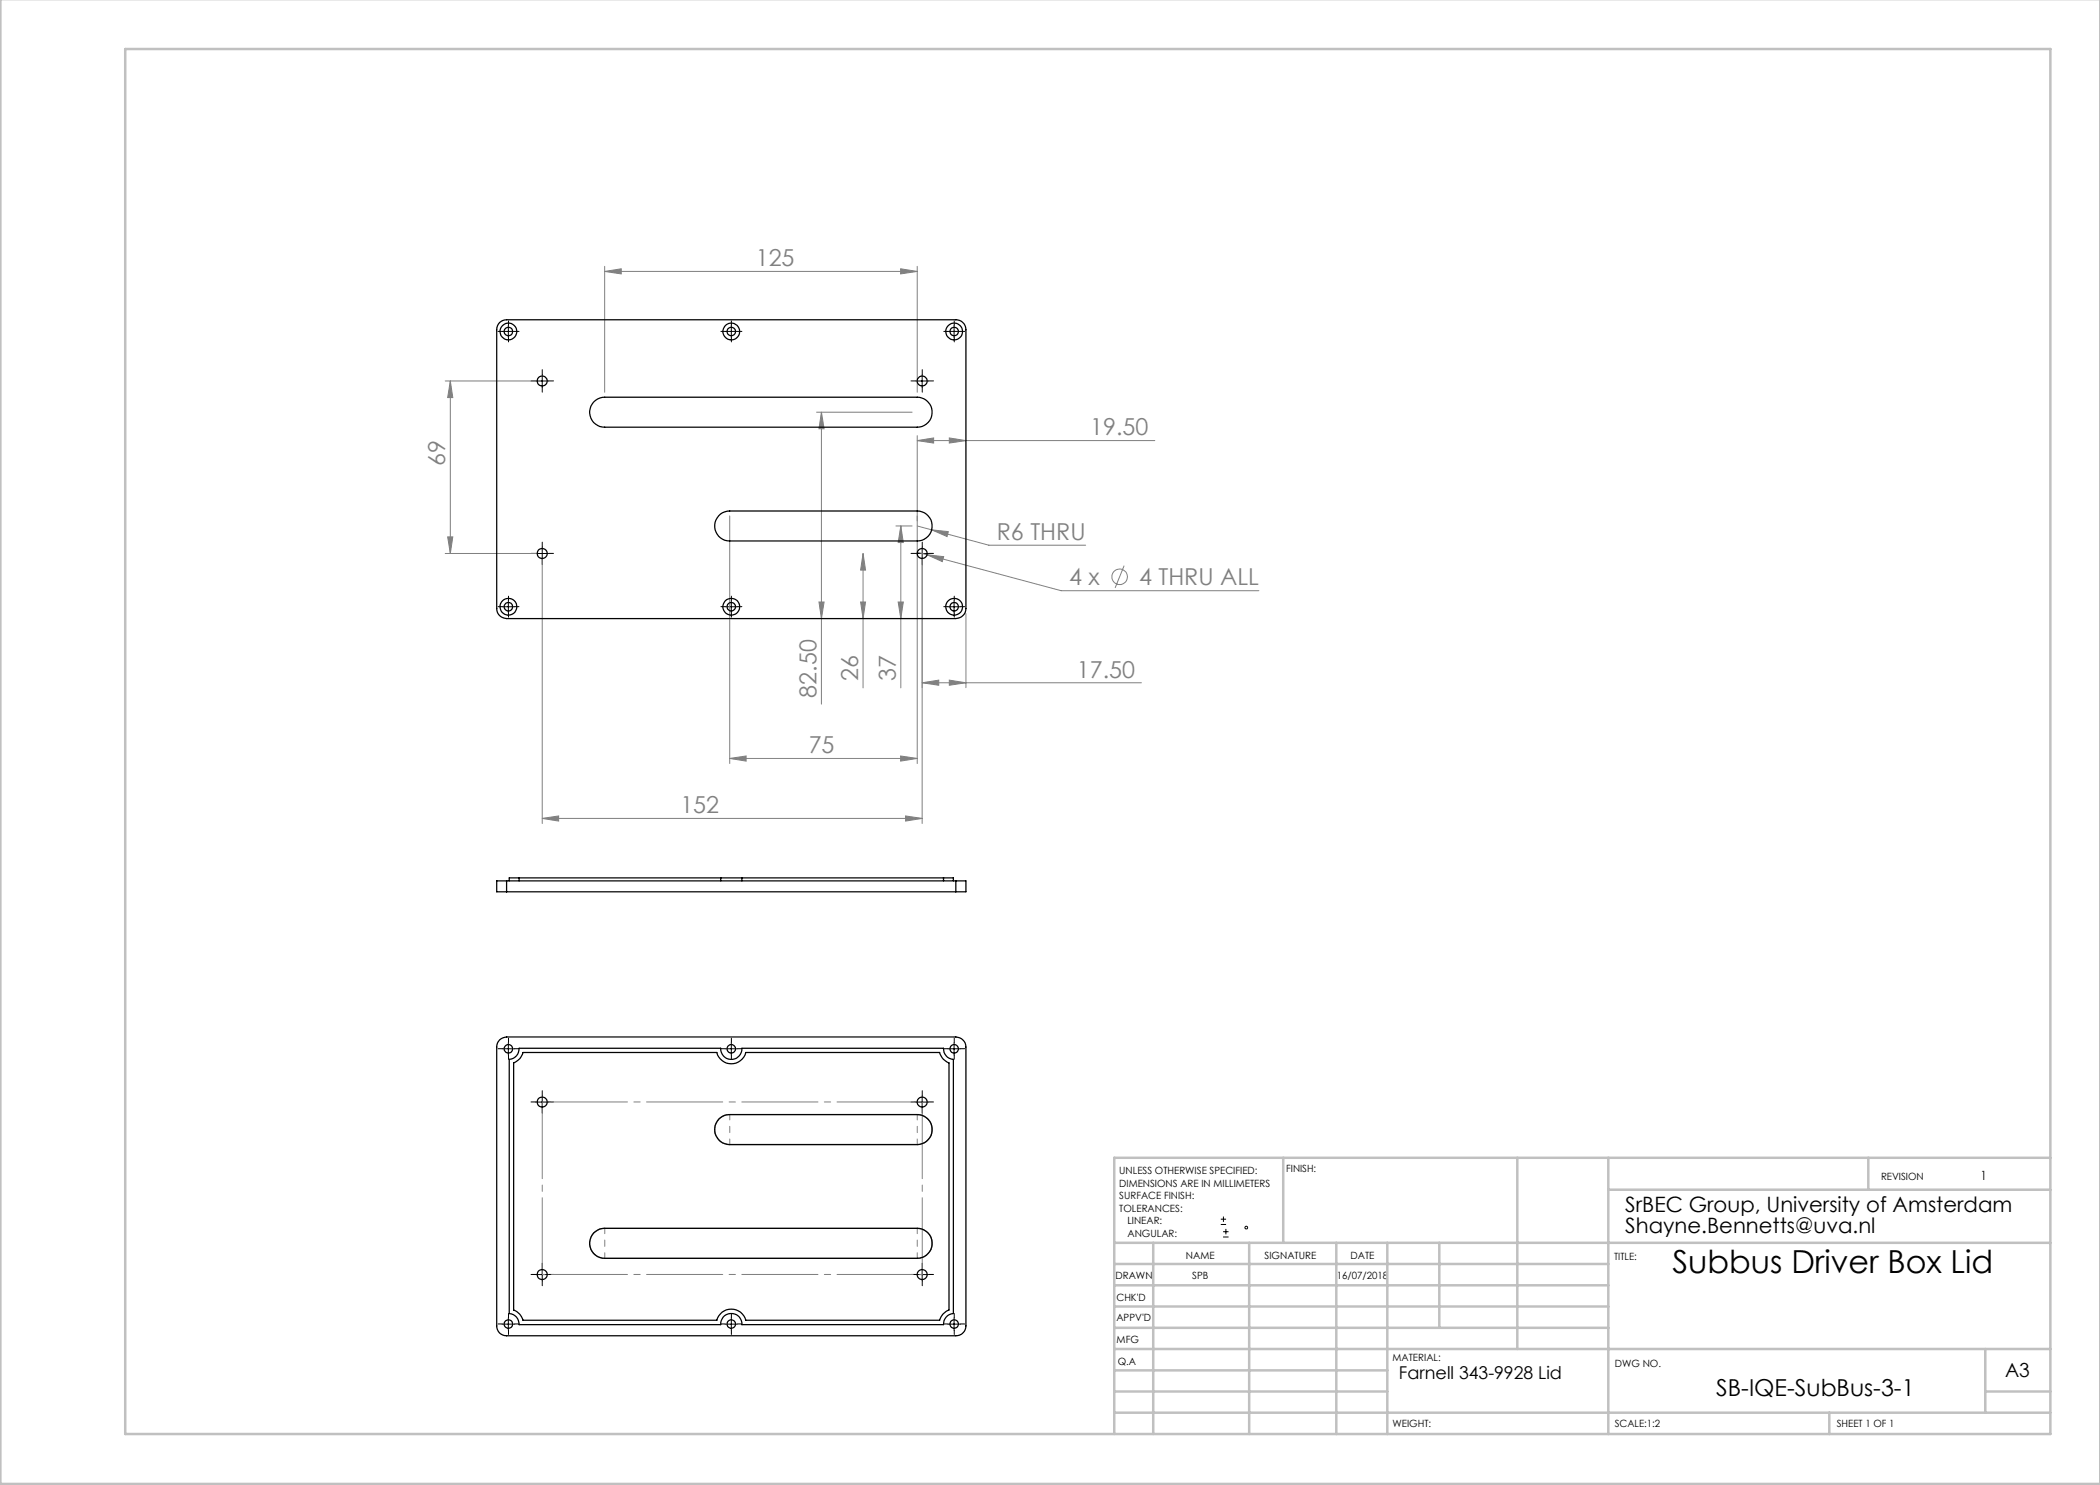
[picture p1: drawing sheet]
<svg xmlns="http://www.w3.org/2000/svg" width="420mm" height="297mm" viewBox="0 0 420 297" stroke-linecap="round" stroke-linejoin="round" font-family="sans-serif">
<g fill="none" stroke="#808080" stroke-width=".2">
<path d="M120.9 54.3l3.3-.5v1zM120.9 53.3v25.2M120.9 54.3h62.5M180.1 53.8l3.3 .5-3.3 .5zM183.4 53.3v25.2M89 76.2h18.4M90.1 76.2v34.5M90.1 76.2l.5 3.3h-1.1zM163.3 82.4h19.1M164.3 82.4l.5 3.4h-1zM164.3 82.4v58.4M183.4 88.1l3.3-.5v1z"/>
<path d="M183.4 87.1v65.6M183.4 88.1h47.6M189.9 87.6l3.3 .5-3.3 .5zM89 110.7h18.4M89.5 107.4h1.1l-.5 3.3zM108.4 111.7v53M145.9 103.2v49.5M172.6 110.7l.5 3.3h-1zM172.6 110.7v26.9M179.2 105.2h3.2M180.2 105.2l.5 3.3h-1.1zM180.2 105.2v32.4"/>
<path d="M183.4 105.2l2.9 .8M183.5 110.5l1.9 .4M184.4 111.7v53M185.4 110.9l3.3 .4-.2 1zM185.4 110.9l26.8 7.2h39.6M186.3 106l3.4 .3-.3 1zM186.3 106l11.5 3h19.3M224.8 113.1l-1.8 4.5M163.8 120.4h1l-.5 3.3zM172.1 120.4h1l-.5 3.3zM179.6 120.4h1.1l-.5 3.3zM184.4 136.6l3.3-.6v1.1z"/>
<path d="M184.4 136.6h43.9M189.9 136l3.3 .6-3.3 .5zM193.2 122.7v14.8M145.9 151.7l3.3-.5v1zM145.9 151.7h37.5M180.1 151.2l3.3 .5-3.3 .5zM108.4 163.7l3.3-.5v1zM108.4 163.7h76M181.1 163.2l3.3 .5-3.3 .5z"/>
<circle cx="223.9" cy="115.4" r="1.56"/>
</g>
<g fill="none" stroke="#000" stroke-width=".2">
<path d="M100.4 66.3h2.5M101.7 65v2.6M107.2 76.2h2.5M108.4 75v2.5M145 66.3h2.5M146.3 65v2.6M183.2 76.2h2.5M184.4 75v2.5M189.6 66.3h2.5M190.8 65v2.6M107.2 110.7h2.5M108.4 109.5v2.4"/>
<path d="M183.2 110.7h2.5M184.4 109.5v2.4M100.4 121.4h2.5M101.7 120.1v2.5M145 121.4h2.5M146.3 120.1v2.5M189.6 121.4h2.5M190.8 120.1v2.5M100.4 209.8h2.5M101.7 208.5v2.5M108.4 219.2v2.4M145 209.8h2.5"/>
<path d="M146.3 208.5v2.5M184.4 219.2v2.4M189.6 209.8h2.5M190.8 208.5v2.5M107.2 220.4h2.5M183.2 220.4h2.5M107.2 254.9h2.5M108.4 253.7v2.4M183.2 254.9h2.5M184.4 253.7v2.4M244.2 244.9h1M244.2 243.8h1"/>
<path d="M244.6 247.4h1.1M244.6 246.3h1.1M244.7 243.3v1.1M245.2 245.8v1.1M100.4 264.8h2.5M101.7 263.6v2.5M145 264.8h2.5M146.3 263.6v2.5M189.6 264.8h2.5M190.8 263.6v2.5"/>
<circle cx="249.3" cy="245.5" r=".27"/>
</g>
<path d="M143.7 223.9a3.1 3.1 0 0 1 2.2-1h37.5a3 3 0 0 1 3 3 3 3 0 0 1-3 3h-37.5a3 3 0 0 1-2.7-1.8 3 3 0 0 1 .5-3.2zM118.7 246.6l.2-.2a3.1 3.1 0 0 1 2-.7h62.5a3 3 0 0 1 3 3 3 3 0 0 1-3 3h-62.5a3 3 0 0 1-2.7-1.8 3 3 0 0 1 .5-3.3z" fill="none" stroke="#808080" stroke-width=".25"/>
<g fill="none" stroke="#000" stroke-width=".2" stroke-dasharray="15.2 1.3 1.3 1.3">
<path d="M100.5 66.3h-.9M101.7 65v-.8M101.7 67.5v.9M103 66.3h.8M107.2 76.2h-1M108.5 74.9v-1M108.5 77.4v1M109.7 76.2h1M145 66.3h-.8M146.3 65v-.8M146.3 67.5v.9M147.5 66.3h.9"/>
<path d="M183.2 76.2h-1M184.5 74.9v-1M184.5 77.4v1M185.7 76.2h1M189.6 66.3h-.8M190.9 65v-.8M190.9 67.5v.9M192.1 66.3h.9M107.2 110.7h-1M108.5 109.4v-1M108.5 111.9v1M109.7 110.7h1"/>
<path d="M183.2 110.7h-1M184.5 109.4v-1M184.5 111.9v1M185.7 110.7h1M100.5 121.3h-.9M101.7 120.1v-.9M101.7 122.6v.8M103 121.3h.8M145 121.3h-.8M146.3 120.1v-.9M146.3 122.6v.8M147.5 121.3h.9"/>
<path d="M189.6 121.3h-.8M190.9 120.1v-.9M190.9 122.6v.8M192.1 121.3h.9M100.5 209.7h-.9M101.7 208.5v-.9M101.7 211v.8M103 209.7h.8M108.5 219.1v-1M145 209.7h-.8M146.3 208.5v-.9M146.3 211v.8"/>
<path d="M147.5 209.7h.9M184.5 219.1v-1M189.6 209.7h-.8M190.9 208.5v-.9M190.9 211v.8M192.1 209.7h.9M107.2 220.4h-1M108.5 221.6v1M109.7 220.4h1M183.2 220.4h-1M184.5 221.6v1M185.7 220.4h1"/>
<path d="M107.2 254.9h-1M108.5 253.6v-1M108.5 256.1v1M109.7 254.9h1M183.2 254.9h-1M184.5 253.6v-1M184.5 256.1v1M185.7 254.9h1M100.5 264.8h-.9M101.7 263.5v-.8M101.7 266v.9M103 264.8h.8"/>
<path d="M145 264.8h-.8M146.3 263.5v-.8M146.3 266v.9M147.5 264.8h.9M189.6 264.8h-.8M190.9 263.5v-.8M190.9 266v.9M192.1 264.8h.9"/>
</g>
<g fill="none" stroke="#c0c0c0" stroke-width=".5">
<path d="M.1 -.1v296.9h419.9M25 9.8h385.1v277h-385.1zM256.6 231.6v17M303.5 231.6v38.2M321.7 231.6v55.2M321.7 237.9h88.4M373.7 231.6v6.3M410.1 231.6h-187.3v55.2M222.8 248.6h187.3M222.8 257.1h98.9M222.8 252.8h98.9M230.6 248.6v38.2"/>
<path d="M249.8 248.6v38.2M267.3 248.6v38.2M277.5 248.6v38.2M287.9 248.6v17M222.8 265.6h98.9M222.8 261.3h98.9M222.8 278.3h54.7M222.8 274.1h54.7M222.8 269.8h187.3M397.1 278.3h13M397.1 269.8v12.7M222.8 282.5h187.3"/>
<path d="M365.9 282.5v4.3"/>
</g>
<path d="M146 228.9v-6M183.5 228.9v-6M121 251.6v-6M183.5 251.6v-6" fill="none" stroke="#808080" stroke-width=".2" stroke-dasharray="15.2 1.3 1.3 1.3" stroke-dashoffset="14.1"/>
<path d="M108.5 220.4h76M108.5 254.9h76" fill="none" stroke="#808080" stroke-width=".2" stroke-dasharray="15.2 1.3 1.3 1.3" stroke-dashoffset="-1.8"/>
<path d="M108.5 254.9v-34.5M184.5 254.9v-34.5" fill="none" stroke="#808080" stroke-width=".2" stroke-dasharray="15.2 1.3 1.3 1.3" stroke-dashoffset="-.1"/>
<g fill="#808080">
<path d="M189.9 136l3.3 .6-3.3 .5zM184.4 136.6l3.3-.6v1.1zM189.9 87.6l3.3 .5-3.3 .5zM183.4 88.1l3.3-.5v1z"/>
<path d="M108.4 163.7l3.3-.5v1zM181.1 163.2l3.3 .5-3.3 .5zM185.4 110.9l3.1 1.4 .2-1zM186.3 106l3.1 1.3 .3-1z"/>
<path d="M145.9 151.7l3.3-.5v1zM180.1 151.2l3.3 .5-3.3 .5z"/>
<path d="M120.9 54.3l3.3-.5v1zM180.1 53.8l3.3 .5-3.3 .5z"/>
<path d="M172.1 120.4h1l-.5 3.3zM172.6 110.7l.5 3.3h-1zM179.6 120.4h1.1l-.5 3.3zM180.2 105.2l.5 3.3h-1.1zM163.8 120.4h1l-.5 3.3zM164.3 82.4l.5 3.4h-1z"/>
<path d="M90.1 76.2l.5 3.3h-1.1zM89.5 107.4h1.1l-.5 3.3z"/>
</g>
<g fill="none" stroke="#000" stroke-width=".25">
<path d="M99.9 64.5l.7-.4 .7-.1h89.9a1.99 1.99 0 0 1 2 2v55.7a2.05 2.05 0 0 1-2 2h-89.9a1.99 1.99 0 0 1-2-2v-55.7a2.07 2.07 0 0 1 .6-1.5zM118.7 80.4a2.99 2.99 0 0 1 2.2-1h62.5a3 3 0 0 1 3 3 3 3 0 0 1-3 3h-62.5a3 3 0 0 1-2.7-1.7 3 3 0 0 1 .5-3.3zM144.1 102.8a3.3 3.3 0 0 1 1.8-.6h37.5a3 3 0 0 1 3 3 3 3 0 0 1-3 3h-37.5a3 3 0 0 1-2.8-2 3 3 0 0 1 1-3.4zM101.3 176.2h-2v2.2h2M101.3 176.2v2.2M101.3 176.2h89.9M101.3 178.4h89.9M103.8 175.6h-2v.6M103.8 175.6v.6M103.8 175.6h40.3M144.1 175.6h4.3M144.1 175.6v.6"/>
<path d="M148.4 175.6h40.3M148.4 175.6v.6M188.7 175.6h2v.6M188.7 175.6v.6M191.2 176.2h2v2.2h-2M191.2 176.2v2.2M99.9 208l.7-.4 .7-.2h89.9a2.05 2.05 0 0 1 2 2v55.8a1.99 1.99 0 0 1-2 2h-89.9a1.93 1.93 0 0 1-2-2v-55.8a1.91 1.91 0 0 1 .6-1.4zM103.8 209.7h40.3a2.12 2.12 0 0 0 2.2 2.2 2.12 2.12 0 0 0 2.1-2.2h40.3a2.11 2.11 0 0 0 2 2.2v50.8a2.11 2.11 0 0 0-2 2.2h-40.3a2.12 2.12 0 0 0-2.1-2.2 2.12 2.12 0 0 0-2.2 2.2h-40.3a2.11 2.11 0 0 0-2-2.2v-50.8a2.11 2.11 0 0 0 2-2.2zM104.6 210.5h38.8a2.98 2.98 0 0 0 2.9 2.3 2.98 2.98 0 0 0 2.9-2.3h38.7a2.97 2.97 0 0 0 1.9 2.1v49.4a3 3 0 0 0-1.9 2.1h-38.7a2.99 2.99 0 0 0-2.9-2.3 2.99 2.99 0 0 0-2.9 2.3h-38.8a3 3 0 0 0-1.9-2.1v-49.4a2.97 2.97 0 0 0 1.9-2.1zM143.7 223.9a2.97 2.97 0 0 1 2.2-1h37.5a3 3 0 0 1 3 3 3 3 0 0 1-3 3h-37.5a3 3 0 0 1-2.7-1.8 3 3 0 0 1 .5-3.2zM118.7 246.6l.4-.3a2.58 2.58 0 0 1 1.8-.6h62.5a3 3 0 0 1 3 3 3 3 0 0 1-3 3h-62.5a3 3 0 0 1-2.7-1.8 3 3 0 0 1 .5-3.3z"/>
<circle cx="101.7" cy="66.3" r=".85"/>
<circle cx="101.7" cy="66.3" r="1.68"/>
<circle cx="108.4" cy="76.2" r="1"/>
<circle cx="146.3" cy="66.3" r=".86"/>
<circle cx="146.3" cy="66.3" r="1.67"/>
<circle cx="184.5" cy="76.2" r=".99"/>
<circle cx="190.8" cy="66.3" r=".85"/>
<circle cx="190.8" cy="66.3" r="1.68"/>
<circle cx="108.4" cy="110.7" r="1.01"/>
<circle cx="184.4" cy="110.7" r="1"/>
<circle cx="101.7" cy="121.4" r=".85"/>
<circle cx="101.7" cy="121.4" r="1.69"/>
<circle cx="146.3" cy="121.3" r=".86"/>
<circle cx="146.3" cy="121.4" r="1.68"/>
<circle cx="190.8" cy="121.4" r=".85"/>
<circle cx="190.8" cy="121.4" r="1.69"/>
<circle cx="101.7" cy="209.8" r=".84"/>
<circle cx="146.3" cy="209.8" r=".85"/>
<circle cx="190.8" cy="209.8" r=".84"/>
<circle cx="108.4" cy="220.4" r="1.01"/>
<circle cx="184.4" cy="220.4" r="1"/>
<circle cx="108.4" cy="254.9" r="1.01"/>
<circle cx="184.4" cy="254.9" r="1"/>
<circle cx="101.7" cy="264.8" r=".85"/>
<circle cx="146.3" cy="264.8" r=".86"/>
<circle cx="190.8" cy="264.8" r=".85"/>
</g>
<text font-size="6.3" x="334.5" y="254.6">Subbus Driver Box Lid</text>
<g font-size="4.7" fill="#808080">
<text x="151.2" y="53.2">125</text>
<text x="218.1" y="87.1">19.50</text>
<text x="89.1" y="93.2" transform="rotate(-90 89.1 93.2)">69</text>
<text x="199.4" y="108">R6 THRU</text>
<text x="213.8" y="117.1">4 x</text>
<text x="227.8" y="117.1">4 THRU ALL</text>
<text x="171.6" y="136.3" transform="rotate(-90 171.6 136.3)">26</text>
<text x="179.2" y="136.3" transform="rotate(-90 179.2 136.3)">37</text>
<text x="215.4" y="135.5">17.50</text>
<text x="163.3" y="139.5" transform="rotate(-90 163.3 139.5)">82.50</text>
<text x="161.7" y="150.7">75</text>
<text x="136.1" y="162.7">152</text>
</g>
<text font-size="4.7" x="343.2" y="279.2">SB-IQE-SubBus-3-1</text>
<g font-size="4.2">
<text x="325.1" y="242.4">SrBEC Group, University of Amsterdam</text>
<text x="325.1" y="246.7">Shayne.Bennetts@uva.nl</text>
</g>
<text font-size="3.9" x="401" y="275.4">A3</text>
<text font-size="3.5" x="279.8" y="275.7">Farnell 343-9928 Lid</text>
<text font-size="2.5" x="396.1" y="235.9">1</text>
<g font-size="2">
<text x="223.9" y="234.9">UNLESS OTHERWISE SPECIFIED:</text>
<text x="223.9" y="237.4">DIMENSIONS ARE IN MILLIMETERS</text>
<text x="223.9" y="239.9">SURFACE FINISH:</text>
<text x="257.2" y="234.4">FINISH:</text>
<text x="376.2" y="236">REVISION</text>
<text x="223.9" y="242.4">TOLERANCES:</text>
<text x="225.5" y="244.9">LINEAR:</text>
<text x="225.5" y="247.4">ANGULAR:</text>
<text x="237.2" y="251.8">NAME</text>
<text x="252.9" y="251.7">SIGNATURE</text>
<text x="270.1" y="251.7">DATE</text>
<text x="223.1" y="255.9">DRAWN</text>
<text x="238.4" y="255.9">SPB</text>
<text x="267.4" y="255.7">16/07/2018</text>
<text x="322.8" y="252">TITLE:</text>
<text x="223.3" y="260.1">CHK'D</text>
<text x="223.3" y="264.2">APPV'D</text>
<text x="223.3" y="268.6">MFG</text>
<text x="223.5" y="272.9">Q.A</text>
<text x="278.5" y="272.3">MATERIAL:</text>
<text x="323" y="273.4">DWG NO.</text>
<text x="278.5" y="285.3">WEIGHT:</text>
<text x="323" y="285.4">SCALE:1:2</text>
<text x="367.4" y="285.4">SHEET 1 OF 1</text>
</g>
</svg>
